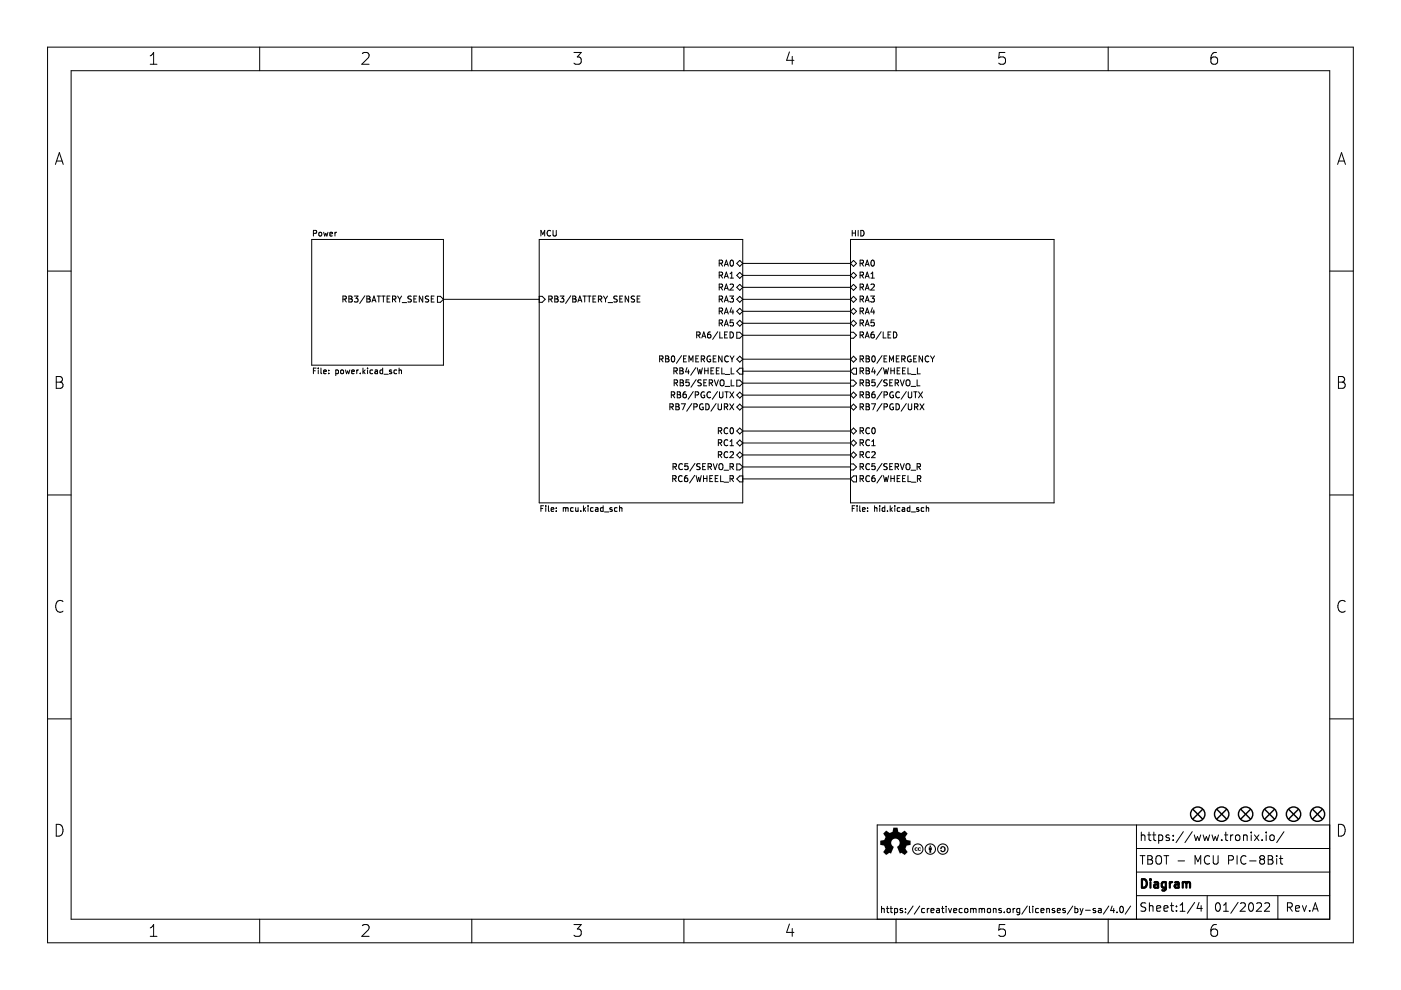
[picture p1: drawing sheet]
(kicad_sch (version 20211123) (generator eeschema)

 (paper "A4")

 (title_block
  (title "Diagram")
  (date "01/2022")
  (rev "A")
  (comment 1 "TBOT - MCU PIC-8Bit"))

 (lib_symbols
  (symbol "tronixio:MOUNTING-HOLE-MASK-3MM" (pin_numbers hide) (pin_names (offset 0) hide) (in_bom yes) (on_board yes)
   (property "Reference" "H" (id 0) (at 0 2.54 0) (effects (font (size 1 1)) hide))
   (property "Value" "MOUNTING-HOLE-MASK-3MM" (id 1) (at 0 -2.54 0) (effects (font (size 1 1)) hide))
   (property "Footprint" "tronixio:M3-MASK" (id 2) (at 0 -5.08 0) (effects (font (size 1 1)) hide))
   (property "Datasheet" "" (id 3) (at 0 -7.62 0) (effects (font (size 1 1)) hide))
   (symbol "MOUNTING-HOLE-MASK-3MM_0_1"
    (polyline (pts (xy -1.016 -1.016) (xy 1.016 1.016)) (stroke (width 0.3) (type default) (color 0 0 0 0)) (fill (type none)))
    (polyline (pts (xy 1.016 -1.016) (xy -1.016 1.016)) (stroke (width 0.3) (type default) (color 0 0 0 0)) (fill (type none)))
    (circle (center 0 0) (radius 1.524) (stroke (width 0.3) (type default) (color 0 0 0 0)) (fill (type none))))))


 (wire (pts (xy 157.48 93.98) (xy 180.34 93.98)) (stroke (width 0) (type default) (color 0 0 0 0)))
 (wire (pts (xy 157.48 81.28) (xy 180.34 81.28)) (stroke (width 0) (type default) (color 0 0 0 0)))
 (wire (pts (xy 157.48 86.36) (xy 180.34 86.36)) (stroke (width 0) (type default) (color 0 0 0 0)))
 (wire (pts (xy 157.48 83.82) (xy 180.34 83.82)) (stroke (width 0) (type default) (color 0 0 0 0)))
 (wire (pts (xy 157.48 60.96) (xy 180.34 60.96)) (stroke (width 0) (type default) (color 0 0 0 0)))
 (wire (pts (xy 157.48 76.2) (xy 180.34 76.2)) (stroke (width 0) (type default) (color 0 0 0 0)))
 (wire (pts (xy 93.98 63.5) (xy 114.3 63.5)) (stroke (width 0) (type default) (color 0 0 0 0)))
 (wire (pts (xy 157.48 96.52) (xy 180.34 96.52)) (stroke (width 0) (type default) (color 0 0 0 0)))
 (wire (pts (xy 157.48 101.6) (xy 180.34 101.6)) (stroke (width 0) (type default) (color 0 0 0 0)))
 (wire (pts (xy 157.48 91.44) (xy 180.34 91.44)) (stroke (width 0) (type default) (color 0 0 0 0)))
 (wire (pts (xy 157.48 66.04) (xy 180.34 66.04)) (stroke (width 0) (type default) (color 0 0 0 0)))
 (wire (pts (xy 157.48 71.12) (xy 180.34 71.12)) (stroke (width 0) (type default) (color 0 0 0 0)))
 (wire (pts (xy 157.48 99.06) (xy 180.34 99.06)) (stroke (width 0) (type default) (color 0 0 0 0)))
 (wire (pts (xy 157.48 68.58) (xy 180.34 68.58)) (stroke (width 0) (type default) (color 0 0 0 0)))
 (wire (pts (xy 157.48 63.5) (xy 180.34 63.5)) (stroke (width 0) (type default) (color 0 0 0 0)))
 (wire (pts (xy 157.48 55.88) (xy 180.34 55.88)) (stroke (width 0) (type default) (color 0 0 0 0)))
 (wire (pts (xy 157.48 78.74) (xy 180.34 78.74)) (stroke (width 0) (type default) (color 0 0 0 0)))
 (wire (pts (xy 157.48 58.42) (xy 180.34 58.42)) (stroke (width 0) (type default) (color 0 0 0 0)))

 (symbol (lib_id "tronixio:MOUNTING-HOLE-MASK-3MM") (at 279.4 172.72 0) (unit 1) (in_bom yes) (on_board yes)
  (property "Reference" "H106" (id 0) (at 279.4 167.64 0) (effects (font (size 1 1)) hide))
  (property "Value" "MOUNTING-HOLE-MASK-3MM" (id 1) (at 279.4 170.18 0) (effects (font (size 1 1)) hide))
  (property "Footprint" "tronixio:M3-MASK" (id 2) (at 279.4 175.26 0) (effects (font (size 1 1)) hide))
  (property "Datasheet" "" (id 3) (at 279.4 172.72 0) (effects (font (size 1 1)) hide)))

 (symbol (lib_id "tronixio:MOUNTING-HOLE-MASK-3MM") (at 274.32 172.72 0) (unit 1) (in_bom yes) (on_board yes)
  (property "Reference" "H105" (id 0) (at 274.32 167.64 0) (effects (font (size 1 1)) hide))
  (property "Value" "MOUNTING-HOLE-MASK-3MM" (id 1) (at 274.32 170.18 0) (effects (font (size 1 1)) hide))
  (property "Footprint" "tronixio:M3-MASK" (id 2) (at 274.32 175.26 0) (effects (font (size 1 1)) hide))
  (property "Datasheet" "" (id 3) (at 274.32 172.72 0) (effects (font (size 1 1)) hide)))

 (symbol (lib_id "tronixio:MOUNTING-HOLE-MASK-3MM") (at 269.24 172.72 0) (unit 1) (in_bom yes) (on_board yes)
  (property "Reference" "H104" (id 0) (at 269.24 167.64 0) (effects (font (size 1 1)) hide))
  (property "Value" "MOUNTING-HOLE-MASK-3MM" (id 1) (at 269.24 170.18 0) (effects (font (size 1 1)) hide))
  (property "Footprint" "tronixio:M3-MASK" (id 2) (at 269.24 175.26 0) (effects (font (size 1 1)) hide))
  (property "Datasheet" "" (id 3) (at 269.24 172.72 0) (effects (font (size 1 1)) hide)))

 (symbol (lib_id "tronixio:MOUNTING-HOLE-MASK-3MM") (at 264.16 172.72 0) (unit 1) (in_bom yes) (on_board yes)
  (property "Reference" "H103" (id 0) (at 264.16 167.64 0) (effects (font (size 1 1)) hide))
  (property "Value" "MOUNTING-HOLE-MASK-3MM" (id 1) (at 264.16 170.18 0) (effects (font (size 1 1)) hide))
  (property "Footprint" "tronixio:M3-MASK" (id 2) (at 264.16 175.26 0) (effects (font (size 1 1)) hide))
  (property "Datasheet" "" (id 3) (at 264.16 172.72 0) (effects (font (size 1 1)) hide)))

 (symbol (lib_id "tronixio:MOUNTING-HOLE-MASK-3MM") (at 254 172.72 0) (unit 1) (in_bom yes) (on_board yes)
  (property "Reference" "H101" (id 0) (at 254 167.64 0) (effects (font (size 1 1)) hide))
  (property "Value" "MOUNTING-HOLE-MASK-3MM" (id 1) (at 254 170.18 0) (effects (font (size 1 1)) hide))
  (property "Footprint" "tronixio:M3-MASK" (id 2) (at 254 175.26 0) (effects (font (size 1 1)) hide))
  (property "Datasheet" "" (id 3) (at 254 172.72 0) (effects (font (size 1 1)) hide)))

 (symbol (lib_id "tronixio:MOUNTING-HOLE-MASK-3MM") (at 259.08 172.72 0) (unit 1) (in_bom yes) (on_board yes)
  (property "Reference" "H102" (id 0) (at 259.08 167.64 0) (effects (font (size 1 1)) hide))
  (property "Value" "MOUNTING-HOLE-MASK-3MM" (id 1) (at 259.08 170.18 0) (effects (font (size 1 1)) hide))
  (property "Footprint" "tronixio:M3-MASK" (id 2) (at 259.08 175.26 0) (effects (font (size 1 1)) hide))
  (property "Datasheet" "" (id 3) (at 259.08 172.72 0) (effects (font (size 1 1)) hide)))

 (sheet (at 180.34 50.8) (size 43.18 55.88) (stroke (width 0.001) (type solid) (color 0 0 0 0)) (fill (color 0 0 0 0.0000))
  (property "Sheet name" "HID" (id 0) (at 180.34 49.53 0) (effects (font (size 1.2 1.2)) (justify left)))
  (property "Sheet file" "hid.kicad_sch" (id 1) (at 180.34 107.95 0) (effects (font (size 1.2 1.2)) (justify left))) (pin "RB0{slash}EMERGENCY" bidirectional (at 180.34 76.2 180) (effects (font (size 1.27 1.27)) (justify left))) (pin "RA6{slash}LED" input (at 180.34 71.12 180) (effects (font (size 1.27 1.27)) (justify left))) (pin "RC2" bidirectional (at 180.34 96.52 180) (effects (font (size 1.27 1.27)) (justify left))) (pin "RC0" bidirectional (at 180.34 91.44 180) (effects (font (size 1.27 1.27)) (justify left))) (pin "RC1" bidirectional (at 180.34 93.98 180) (effects (font (size 1.27 1.27)) (justify left))) (pin "RB4{slash}WHEEL_L" output (at 180.34 78.74 180) (effects (font (size 1.27 1.27)) (justify left))) (pin "RB5{slash}SERVO_L" input (at 180.34 81.28 180) (effects (font (size 1.27 1.27)) (justify left))) (pin "RB7{slash}PGD{slash}URX" bidirectional (at 180.34 86.36 180) (effects (font (size 1.27 1.27)) (justify left))) (pin "RB6{slash}PGC{slash}UTX" bidirectional (at 180.34 83.82 180) (effects (font (size 1.27 1.27)) (justify left))) (pin "RC6{slash}WHEEL_R" output (at 180.34 101.6 180) (effects (font (size 1.27 1.27)) (justify left))) (pin "RC5{slash}SERVO_R" input (at 180.34 99.06 180) (effects (font (size 1.27 1.27)) (justify left))) (pin "RA2" bidirectional (at 180.34 60.96 180) (effects (font (size 1.27 1.27)) (justify left))) (pin "RA0" bidirectional (at 180.34 55.88 180) (effects (font (size 1.27 1.27)) (justify left))) (pin "RA1" bidirectional (at 180.34 58.42 180) (effects (font (size 1.27 1.27)) (justify left))) (pin "RA4" bidirectional (at 180.34 66.04 180) (effects (font (size 1.27 1.27)) (justify left))) (pin "RA5" bidirectional (at 180.34 68.58 180) (effects (font (size 1.27 1.27)) (justify left))) (pin "RA3" bidirectional (at 180.34 63.5 180) (effects (font (size 1.27 1.27)) (justify left))))

 (sheet (at 114.3 50.8) (size 43.18 55.88) (stroke (width 0.001) (type solid) (color 0 0 0 0)) (fill (color 0 0 0 0.0000))
  (property "Sheet name" "MCU" (id 0) (at 114.3 49.53 0) (effects (font (size 1.2 1.2)) (justify left)))
  (property "Sheet file" "mcu.kicad_sch" (id 1) (at 114.3 107.95 0) (effects (font (size 1.2 1.2)) (justify left))) (pin "RB6{slash}PGC{slash}UTX" bidirectional (at 157.48 83.82 0) (effects (font (size 1.27 1.27)) (justify right))) (pin "RB5{slash}SERVO_L" output (at 157.48 81.28 0) (effects (font (size 1.27 1.27)) (justify right))) (pin "RB7{slash}PGD{slash}URX" bidirectional (at 157.48 86.36 0) (effects (font (size 1.27 1.27)) (justify right))) (pin "RB4{slash}WHEEL_L" input (at 157.48 78.74 0) (effects (font (size 1.27 1.27)) (justify right))) (pin "RC6{slash}WHEEL_R" input (at 157.48 101.6 0) (effects (font (size 1.27 1.27)) (justify right))) (pin "RB3{slash}BATTERY_SENSE" input (at 114.3 63.5 180) (effects (font (size 1.27 1.27)) (justify left))) (pin "RC5{slash}SERVO_R" output (at 157.48 99.06 0) (effects (font (size 1.27 1.27)) (justify right))) (pin "RB0{slash}EMERGENCY" bidirectional (at 157.48 76.2 0) (effects (font (size 1.27 1.27)) (justify right))) (pin "RA0" bidirectional (at 157.48 55.88 0) (effects (font (size 1.27 1.27)) (justify right))) (pin "RC2" bidirectional (at 157.48 96.52 0) (effects (font (size 1.27 1.27)) (justify right))) (pin "RC0" bidirectional (at 157.48 91.44 0) (effects (font (size 1.27 1.27)) (justify right))) (pin "RA6{slash}LED" output (at 157.48 71.12 0) (effects (font (size 1.27 1.27)) (justify right))) (pin "RC1" bidirectional (at 157.48 93.98 0) (effects (font (size 1.27 1.27)) (justify right))) (pin "RA5" bidirectional (at 157.48 68.58 0) (effects (font (size 1.27 1.27)) (justify right))) (pin "RA1" bidirectional (at 157.48 58.42 0) (effects (font (size 1.27 1.27)) (justify right))) (pin "RA3" bidirectional (at 157.48 63.5 0) (effects (font (size 1.27 1.27)) (justify right))) (pin "RA4" bidirectional (at 157.48 66.04 0) (effects (font (size 1.27 1.27)) (justify right))) (pin "RA2" bidirectional (at 157.48 60.96 0) (effects (font (size 1.27 1.27)) (justify right))))

 (sheet (at 66.04 50.8) (size 27.94 26.67) (stroke (width 0.001) (type solid) (color 0 0 0 0)) (fill (color 0 0 0 0.0000))
  (property "Sheet name" "Power" (id 0) (at 66.04 49.53 0) (effects (font (size 1.2 1.2)) (justify left)))
  (property "Sheet file" "power.kicad_sch" (id 1) (at 66.04 78.74 0) (effects (font (size 1.2 1.2)) (justify left))) (pin "RB3{slash}BATTERY_SENSE" output (at 93.98 63.5 0) (effects (font (size 1.27 1.27)) (justify right))))

 (sheet_instances (path "" (page "1")) (path "" (page "2")) (path "" (page "3")) (path "" (page "4")))

 (symbol_instances (path "" (reference "#FLG0201") (unit 1) (value "PWR_FLAG") (footprint "")) (path "" (reference "#FLG0202") (unit 1) (value "PWR_FLAG") (footprint "")) (path "" (reference "#PWR0201") (unit 1) (value "VBAT") (footprint "")) (path "" (reference "#PWR0202") (unit 1) (value "GND") (footprint "")) (path "" (reference "#PWR0203") (unit 1) (value "VIN") (footprint "")) (path "" (reference "#PWR0204") (unit 1) (value "GND") (footprint "")) (path "" (reference "#PWR0205") (unit 1) (value "GND") (footprint "")) (path "" (reference "#PWR0206") (unit 1) (value "GND") (footprint "")) (path "" (reference "#PWR0207") (unit 1) (value "GND") (footprint "")) (path "" (reference "#PWR0208") (unit 1) (value "GND") (footprint "")) (path "" (reference "#PWR0209") (unit 1) (value "+5V") (footprint "")) (path "" (reference "#PWR0210") (unit 1) (value "GND") (footprint "")) (path "" (reference "#PWR0211") (unit 1) (value "VIN") (footprint "")) (path "" (reference "#PWR0212") (unit 1) (value "+5V") (footprint "")) (path "" (reference "#PWR0213") (unit 1) (value "GND") (footprint "")) (path "" (reference "#PWR0214") (unit 1) (value "VBAT") (footprint "")) (path "" (reference "#PWR0215") (unit 1) (value "VIN") (footprint "")) (path "" (reference "#PWR0216") (unit 1) (value "VIN") (footprint "")) (path "" (reference "#PWR0217") (unit 1) (value "GND") (footprint "")) (path "" (reference "#PWR0218") (unit 1) (value "GND") (footprint "")) (path "" (reference "#PWR0219") (unit 1) (value "GND") (footprint "")) (path "" (reference "#PWR0220") (unit 1) (value "GND") (footprint "")) (path "" (reference "#PWR0221") (unit 1) (value "GND") (footprint "")) (path "" (reference "#PWR0301") (unit 1) (value "+5V") (footprint "")) (path "" (reference "#PWR0302") (unit 1) (value "GND") (footprint "")) (path "" (reference "#PWR0303") (unit 1) (value "GND") (footprint "")) (path "" (reference "#PWR0304") (unit 1) (value "GND") (footprint "")) (path "" (reference "#PWR0305") (unit 1) (value "GND") (footprint "")) (path "" (reference "#PWR0306") (unit 1) (value "+5V") (footprint "")) (path "" (reference "#PWR0307") (unit 1) (value "GND") (footprint "")) (path "" (reference "#PWR0308") (unit 1) (value "+5V") (footprint "")) (path "" (reference "#PWR0309") (unit 1) (value "GND") (footprint "")) (path "" (reference "#PWR0401") (unit 1) (value "VIN") (footprint "")) (path "" (reference "#PWR0402") (unit 1) (value "GND") (footprint "")) (path "" (reference "#PWR0403") (unit 1) (value "+5V") (footprint "")) (path "" (reference "#PWR0404") (unit 1) (value "GND") (footprint "")) (path "" (reference "#PWR0405") (unit 1) (value "+5V") (footprint "")) (path "" (reference "#PWR0406") (unit 1) (value "GND") (footprint "")) (path "" (reference "#PWR0407") (unit 1) (value "VIN") (footprint "")) (path "" (reference "#PWR0408") (unit 1) (value "GND") (footprint "")) (path "" (reference "#PWR0409") (unit 1) (value "+5V") (footprint "")) (path "" (reference "#PWR0410") (unit 1) (value "GND") (footprint "")) (path "" (reference "#PWR0411") (unit 1) (value "GND") (footprint "")) (path "" (reference "#PWR0412") (unit 1) (value "VIN") (footprint "")) (path "" (reference "#PWR0413") (unit 1) (value "GND") (footprint "")) (path "" (reference "#PWR0414") (unit 1) (value "GND") (footprint "")) (path "" (reference "#PWR0415") (unit 1) (value "VIN") (footprint "")) (path "" (reference "#PWR0416") (unit 1) (value "GND") (footprint "")) (path "" (reference "#PWR0417") (unit 1) (value "POWER-VUSB") (footprint "")) (path "" (reference "#PWR0418") (unit 1) (value "GND") (footprint "")) (path "" (reference "#PWR0419") (unit 1) (value "POWER-VUSB") (footprint "")) (path "" (reference "#PWR0420") (unit 1) (value "GND") (footprint "")) (path "" (reference "#PWR0421") (unit 1) (value "POWER-VUSB") (footprint "")) (path "" (reference "#PWR0422") (unit 1) (value "GND") (footprint "")) (path "" (reference "#PWR0423") (unit 1) (value "GND") (footprint "")) (path "" (reference "#PWR0424") (unit 1) (value "GND") (footprint "")) (path "" (reference "#PWR0425") (unit 1) (value "VIN") (footprint "")) (path "" (reference "#PWR0426") (unit 1) (value "GND") (footprint "")) (path "" (reference "#PWR0427") (unit 1) (value "POWER-VUSB") (footprint "")) (path "" (reference "#PWR0428") (unit 1) (value "POWER-VUSB") (footprint "")) (path "" (reference "BB401") (unit 1) (value "BREADBOARD-170") (footprint "tronixio:BREADBOARD-170")) (path "" (reference "C201") (unit 1) (value "10µ") (footprint "tronixio:CAPACITOR-1206")) (path "" (reference "C202") (unit 1) (value "100n") (footprint "tronixio:CAPACITOR-1206")) (path "" (reference "C203") (unit 1) (value "10µ") (footprint "tronixio:CAPACITOR-1206")) (path "" (reference "C204") (unit 1) (value "100n") (footprint "tronixio:CAPACITOR-1206")) (path "" (reference "C301") (unit 1) (value "100n") (footprint "tronixio:CAPACITOR-1206")) (path "" (reference "C302") (unit 1) (value "100n") (footprint "tronixio:CAPACITOR-1206")) (path "" (reference "C401") (unit 1) (value "220µ/25V") (footprint "tronixio:CAPACITOR-ELECTROLYTIC-RADIAL-080-115-035")) (path "" (reference "C402") (unit 1) (value "470n") (footprint "tronixio:CAPACITOR-1206")) (path "" (reference "C403") (unit 1) (value "100n") (footprint "tronixio:CAPACITOR-1206")) (path "" (reference "C404") (unit 1) (value "220µ/25V") (footprint "tronixio:CAPACITOR-ELECTROLYTIC-RADIAL-080-115-035")) (path "" (reference "H101") (unit 1) (value "MOUNTING-HOLE-MASK-3MM") (footprint "tronixio:M3-MASK")) (path "" (reference "H102") (unit 1) (value "MOUNTING-HOLE-MASK-3MM") (footprint "tronixio:M3-MASK")) (path "" (reference "H103") (unit 1) (value "MOUNTING-HOLE-MASK-3MM") (footprint "tronixio:M3-MASK")) (path "" (reference "H104") (unit 1) (value "MOUNTING-HOLE-MASK-3MM") (footprint "tronixio:M3-MASK")) (path "" (reference "H105") (unit 1) (value "MOUNTING-HOLE-MASK-3MM") (footprint "tronixio:M3-MASK")) (path "" (reference "H106") (unit 1) (value "MOUNTING-HOLE-MASK-3MM") (footprint "tronixio:M3-MASK")) (path "" (reference "IC201") (unit 1) (value "TLV1117-50") (footprint "tronixio:SOT-223-3")) (path "" (reference "IC301") (unit 1) (value "PIC16F1778") (footprint "tronixio:DIP-28-W762-SOCKET")) (path "" (reference "IC401") (unit 1) (value "MCP2221A") (footprint "tronixio:SOIC-SL-14")) (path "" (reference "K201") (unit 1) (value "Battery") (footprint "tronixio:MOLEX-22057025")) (path "" (reference "K301") (unit 1) (value "MCU 1") (footprint "tronixio:HARWIN-M20-999144x")) (path "" (reference "K302") (unit 1) (value "ICSP") (footprint "tronixio:HARWIN-M20-998034x")) (path "" (reference "K303") (unit 1) (value "MCU 2") (footprint "tronixio:HARWIN-M20-999144x")) (path "" (reference "K401") (unit 1) (value "FRONT #1") (footprint "tronixio:MOLEX-532530570")) (path "" (reference "K402") (unit 1) (value "FRONT #2") (footprint "tronixio:MOLEX-532530570")) (path "" (reference "K403") (unit 1) (value "VIN") (footprint "tronixio:HARWIN-M20-782084x")) (path "" (reference "K404") (unit 1) (value "+5V") (footprint "tronixio:HARWIN-M20-782084x")) (path "" (reference "K405") (unit 1) (value "FRONT #3") (footprint "tronixio:MOLEX-532530570")) (path "" (reference "K406") (unit 1) (value "SERVO LEFT") (footprint "tronixio:HARWIN-M20-999044x")) (path "" (reference "K407") (unit 1) (value "USB/UART") (footprint "tronixio:FCI-USB-TYPE-B-MICRO-THT")) (path "" (reference "K408") (unit 1) (value "SERVO RIGHT") (footprint "tronixio:HARWIN-M20-999044x")) (path "" (reference "LED201") (unit 1) (value "Power") (footprint "tronixio:LED-1206")) (path "" (reference "LED401") (unit 1) (value "Debug") (footprint "tronixio:LED-1206")) (path "" (reference "LED402") (unit 1) (value "URX") (footprint "tronixio:LED-1206")) (path "" (reference "LED403") (unit 1) (value "UTX") (footprint "tronixio:LED-1206")) (path "" (reference "R201") (unit 1) (value "1M") (footprint "tronixio:RESISTOR-1206")) (path "" (reference "R202") (unit 1) (value "4K7") (footprint "tronixio:RESISTOR-1206")) (path "" (reference "R203") (unit 1) (value "7K5") (footprint "tronixio:RESISTOR-1206")) (path "" (reference "R204") (unit 1) (value "10K") (footprint "tronixio:RESISTOR-1206")) (path "" (reference "R301") (unit 1) (value "10K") (footprint "tronixio:RESISTOR-1206")) (path "" (reference "R302") (unit 1) (value "1K") (footprint "tronixio:RESISTOR-1206")) (path "" (reference "R401") (unit 1) (value "220Ω") (footprint "tronixio:RESISTOR-1206")) (path "" (reference "R402") (unit 1) (value "150Ω") (footprint "tronixio:RESISTOR-1206")) (path "" (reference "R403") (unit 1) (value "330Ω") (footprint "tronixio:RESISTOR-1206")) (path "" (reference "R404") (unit 1) (value "4K7") (footprint "tronixio:RESISTOR-1206")) (path "" (reference "R405") (unit 1) (value "220Ω") (footprint "tronixio:RESISTOR-1206")) (path "" (reference "R406") (unit 1) (value "10K") (footprint "tronixio:RESISTOR-1206")) (path "" (reference "R407") (unit 1) (value "4K7") (footprint "tronixio:RESISTOR-1206")) (path "" (reference "R408") (unit 1) (value "220Ω") (footprint "tronixio:RESISTOR-1206")) (path "" (reference "R409") (unit 1) (value "4K7") (footprint "tronixio:RESISTOR-1206")) (path "" (reference "S201") (unit 1) (value "Power") (footprint "tronixio:E-SWITCH-200USPXT1A1M2RE")) (path "" (reference "S301") (unit 1) (value "Reset") (footprint "tronixio:ALPS-SKRPAC")) (path "" (reference "S401") (unit 1) (value "EMERGENCY") (footprint "tronixio:E-SWITCH-TL1240XQ1JXXX")) (path "" (reference "S401") (unit 2) (value "EMERGENCY") (footprint "tronixio:E-SWITCH-TL1240XQ1JXXX")) (path "" (reference "T201") (unit 1) (value "DMP2305U") (footprint "tronixio:SOT-23-3")) (path "" (reference "T202") (unit 1) (value "DMP2305U") (footprint "tronixio:SOT-23-3")) (path "" (reference "TP201") (unit 1) (value "GND") (footprint "tronixio:KEYSTONE-5006")) (path "" (reference "TP202") (unit 1) (value "GND") (footprint "tronixio:KEYSTONE-5006")) (path "" (reference "TP203") (unit 1) (value "GND") (footprint "tronixio:KEYSTONE-5006"))))
